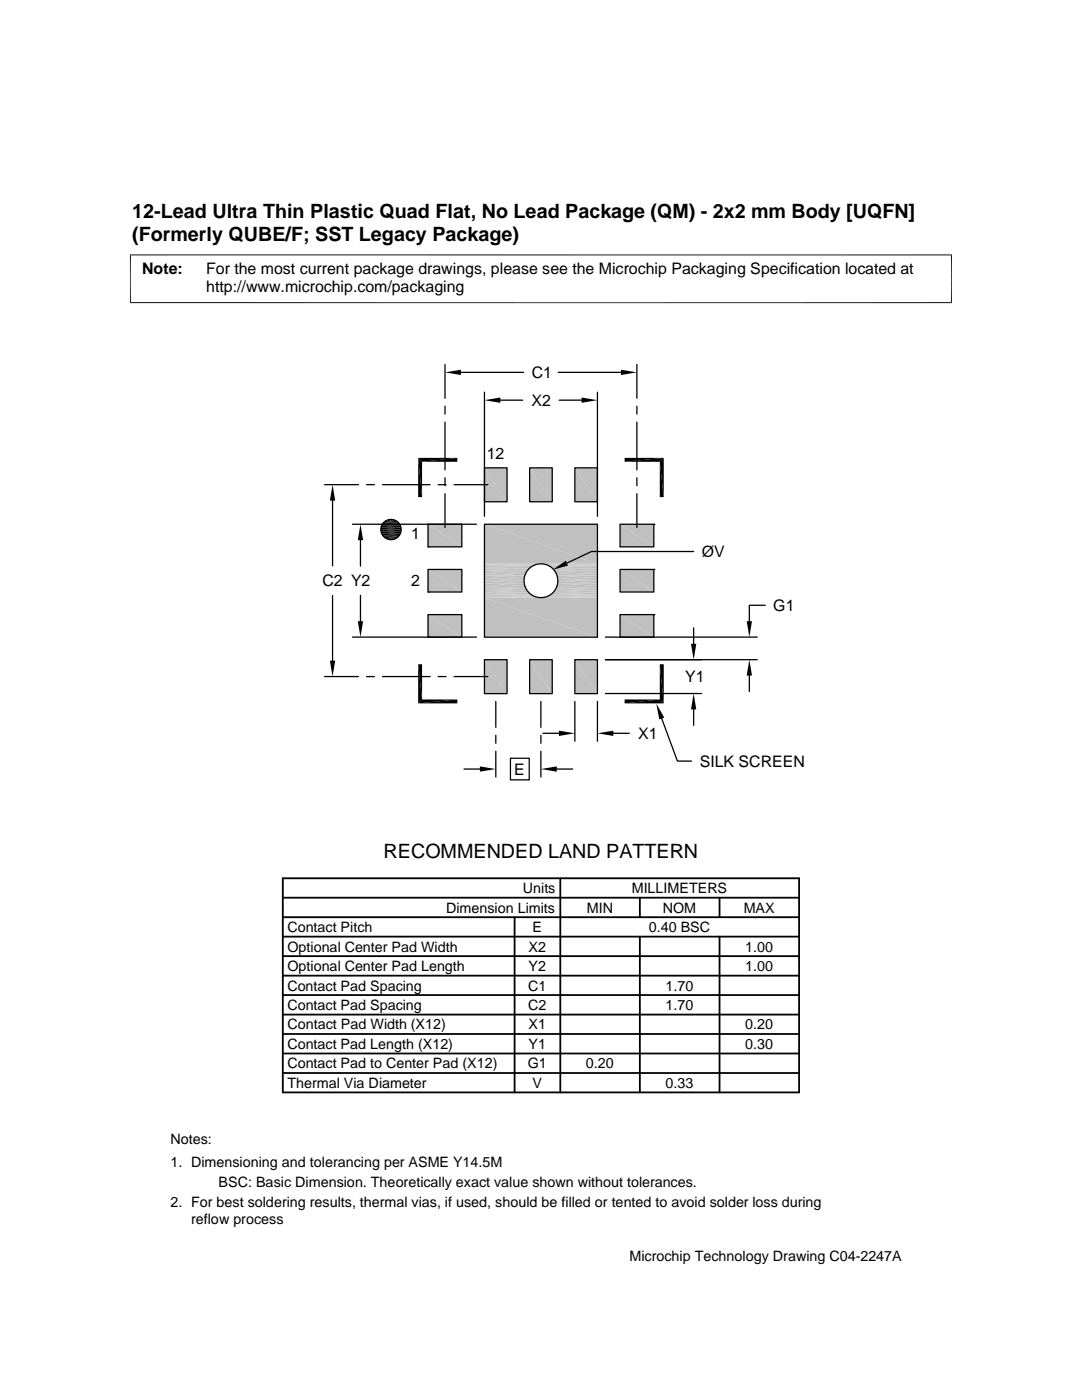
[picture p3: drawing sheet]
<svg xmlns="http://www.w3.org/2000/svg" width="216mm" height="279mm" viewBox="0 0 216 279" stroke-linecap="round" stroke-linejoin="round" font-family="sans-serif">
<g fill="#c0c0c0">
<path d="M114.7 93.4l4.5 6.7h-4.5z"/>
<path d="M114.7 93.4h4.5v6.7z"/>
<path d="M105.7 93.4l4.5 6.7h-4.5z"/>
<path d="M105.7 93.4h4.5v6.7z"/>
<path d="M96.7 93.4l4.5 6.7h-4.5z"/>
<path d="M96.7 93.4h4.5v6.7z"/>
<path d="M123.7 104.6l6.8 4.5h-6.8z"/>
<path d="M123.7 104.6h6.8v4.5z"/>
<path d="M85.4 104.6l6.8 4.5h-6.8z"/>
<path d="M85.4 104.6h6.8v4.5z"/>
<path d="M123.7 113.6l6.8 4.6h-6.8z"/>
<path d="M123.7 113.6h6.8v4.6z"/>
<path d="M85.4 113.6l6.8 4.6h-6.8z"/>
<path d="M85.4 113.6h6.8v4.6z"/>
<path d="M123.7 122.7l6.8 4.5h-6.8z"/>
<path d="M123.7 122.7h6.8v4.5z"/>
<path d="M85.4 122.7l6.8 4.5h-6.8z"/>
<path d="M85.4 122.7h6.8v4.5z"/>
<path d="M114.7 131.7l4.5 6.7h-4.5z"/>
<path d="M114.7 131.7h4.5v6.7z"/>
<path d="M105.7 131.7l4.5 6.7h-4.5z"/>
<path d="M105.7 131.7h4.5v6.7z"/>
<path d="M96.7 131.7l4.5 6.7h-4.5z"/>
<path d="M96.7 131.7h4.5v6.7z"/>
<path d="M96.7 104.6l22.5 7.9h-22.5z"/>
<path d="M96.7 104.6h22.5v7.9z"/>
</g>
<path d="M96.7 112.5h22.5M96.7 112.6h10.7M96.7 112.8h10.2M108.5 112.6h10.7M109 112.8h10.2" fill="none" stroke="#c0c0c0" stroke-width=".2"/>
<path d="M96.7 113h9.7M109.5 113h9.7" fill="none" stroke="#c0c0c0" stroke-width=".28"/>
<path d="M96.7 113.3h9.3M109.9 113.3h9.3" fill="none" stroke="#c0c0c0" stroke-width=".36"/>
<path d="M96.7 113.7h8.9M110.3 113.7h8.9" fill="none" stroke="#c0c0c0" stroke-width=".4"/>
<path d="M96.7 114.1h8.5M110.7 114.1h8.5" fill="none" stroke="#c0c0c0" stroke-width=".44"/>
<g fill="#c0c0c0">
<path d="M111 114.4l8.2 .5h-8.1z"/>
<path d="M111 114.4h8.2v.5z"/>
<path d="M96.7 114.4l8 .5h-8z"/>
<path d="M96.7 114.4h8.2l-.2 .5z"/>
<path d="M111.1 114.9l8.1 .5h-7.9z"/>
<path d="M111.1 114.9h8.1v.5z"/>
<path d="M96.7 114.9l7.9 .5h-7.9z"/>
<path d="M96.7 114.9h8l-.1 .5z"/>
<path d="M111.3 115.4l7.9 .5h-7.9z"/>
<path d="M111.3 115.4h7.9v.5z"/>
<path d="M96.7 115.4l7.9 .5h-7.9z"/>
<path d="M96.7 115.4h7.9v.5z"/>
<path d="M111.3 115.9l7.9 .5h-7.9z"/>
<path d="M111.3 115.9h7.9v.5z"/>
<path d="M96.7 115.9l7.9 .5h-7.9z"/>
<path d="M96.7 115.9h7.9v.5z"/>
<path d="M111.3 116.4l7.9 .5h-8.1z"/>
<path d="M111.3 116.4h7.9v.5z"/>
<path d="M96.7 116.4l8 .5h-8z"/>
<path d="M96.7 116.4h7.9l.1 .5z"/>
<path d="M111.1 116.9l8.1 .5h-8.2z"/>
<path d="M111.1 116.9h8.1v.5z"/>
<path d="M96.7 116.9l8.2 .5h-8.2z"/>
<path d="M96.7 116.9h8l.2 .5z"/>
</g>
<path d="M96.7 117.7h8.5M110.7 117.7h8.5" fill="none" stroke="#c0c0c0" stroke-width=".44"/>
<path d="M96.7 118.1h8.9M110.3 118.1h8.9" fill="none" stroke="#c0c0c0" stroke-width=".4"/>
<path d="M96.7 118.5h9.3M109.9 118.5h9.3" fill="none" stroke="#c0c0c0" stroke-width=".36"/>
<path d="M96.7 118.8h9.7M109.5 118.8h9.7" fill="none" stroke="#c0c0c0" stroke-width=".28"/>
<path d="M96.7 119h10.2M96.7 119.2h10.7M96.7 119.3h22.5M108.5 119.2h10.7M109 119h10.2" fill="none" stroke="#c0c0c0" stroke-width=".2"/>
<g fill="#c0c0c0">
<path d="M96.7 119.3l22.5 7.9h-22.5z"/>
<path d="M96.7 119.3h22.5v7.9z"/>
</g>
<g fill="none" stroke="#000" stroke-width=".25">
<path d="M88.8 72.7v6.8M92 74.3h12.5M96.7 78.3v24.7M99.8 79.9h4.5M111.4 74.3h12.5M111.6 79.9h4.4M119.2 78.3v24.7M127.1 72.7v6.8M64.8 96.7h6.7M66.4 99.9v13M73.1 96.7h1.6M76.3 96.7h9.5"/>
<path d="M87.4 96.7h1.6M88.8 81.1v1.6M88.8 84.2v9.6M88.8 95.4v1.5M88.8 98.5v6.8M90.6 96.7h6.7M96.7 93.4h4.5v6.7h-4.5zM105.7 93.4h4.5v6.7h-4.5zM114.7 93.4h4.5v6.7h-4.5zM127.1 81.1v1.6M127.1 84.2v9.6M127.1 95.4v1.5"/>
<path d="M127.1 98.5v6.8M66.4 118.9v12.9M70.3 104.6h24.8M71.9 107.8v5.2M71.9 118.8v5.2M76.6 104.1h2.9M85.4 113.6h6.8v4.6h-6.8zM85.4 118.2h.1M85.4 104.6h6.8v4.5h-6.8zM85.4 109.1h.1M96.7 104.6h22.5v22.6h-22.5zM123.7 104.6h6.8v4.5h-6.8z"/>
<path d="M123.7 113.6h6.8v4.6h-6.8zM130.5 104.6h.1M130.5 113.6h.1M138.4 110.1h-20.4l-4.9 2.3M64.8 135h6.7M70.3 127.1h24.8M73.1 135h1.6M76.3 135h9.5M85.4 122.7h6.8v4.5h-6.8zM85.4 127.2h.1M87.4 135h1.6M90.6 135h6.7"/>
<path d="M96.7 131.7h4.5v6.7h-4.5zM98.9 140v5.2M105.7 131.7h4.5v6.7h-4.5zM107.9 140v5.2M114.7 131.7h4.5v6.7h-4.5zM114.7 140v7.9M119.2 140v7.9M120.8 138.4h19.2M120.8 131.7h30.3M120.8 127.1h30.3M123.7 122.7h6.8v4.5h-6.8zM130.5 122.7h.1"/>
<path d="M138.4 125.3v3.2M149.5 134.8v3.2M152.7 120.8h-3.2v3.2M92.6 153.5h3.2M98.9 146.7v1.6M98.9 149.9v5.2M101.9 151.3h3.7v4.3h-3.7zM107.9 146.7v1.6M107.9 149.9v5.2M108.4 146.3h3.1M111.1 153.5h3.2M122.4 146.3h3.2"/>
<path d="M132 143.4l3.2 8.5h2.8M138.4 141.6v3.2"/>
<circle cx="78" cy="105.7" r="2.03"/>
<circle cx="107.9" cy="115.9" r="3.4"/>
</g>
<g fill="none" stroke="#000" stroke-width=".36">
<path d="M76.1 104.7h3.8M76.1 106.6h3.8M56.4 179.2h103M56.4 175.3h103v42.7h-103zM111.8 175.3v42.7M127.7 179.2v3.8M143.6 179.2v3.8M56.4 183h103M56.4 190.8h103M56.4 186.9h103M56.4 194.7h103M56.4 198.6h103"/>
<path d="M102.7 183v35M127.7 186.9v31.1M143.6 186.9v31.1M56.4 202.5h103M56.4 206.4h103M56.4 214.1h103M56.4 210.2h103"/>
</g>
<g fill="#000">
<path d="M88.8 74.3l3.2-.5v1zM96.7 79.9l3.1-.6v1.1zM116 79.3l3.2 .6-3.2 .5zM123.9 73.8l3.2 .5-3.2 .5zM66.4 96.7l.5 3.2h-1.1zM83.4 91.4l.8 7.8h-.8zM83.4 91.4h7.8l-7 .8zM83.4 91.4l.8 .8v7zM84.2 92.2l7-.8v.8zM124.6 91.4h7.8l-7.8 .8zM124.6 92.2l7.8-.8-.7 .8zM131.7 92.2l.7 7h-.7z"/>
<path d="M131.7 92.2l.7-.8v7.8zM71.9 104.6l.6 3.2h-1.1zM76.9 107.4l1.9 .1h-1.6zM77.2 103.8h1.6l.3 .2zM77.2 107.5l1.2 .2zM77.2 107.5h1.6l-.4 .2zM77.2 103.8l.4-.1 1.2 .1zM77.6 103.7l1.2 .1zM77.6 107.7h.8zM77.6 103.7h.8zM110.3 113.7l2.6-1.8 .4 1zM65.8 131.8h1.1l-.5 3.2z"/>
<path d="M71.4 124h1.1l-.6 3.1zM83.4 132.6h.8v7zM84.2 139.6h7l-7.8 .8zM131.7 132.6l.7 7.8-.7-.8zM124.6 139.6h7.1l-7.1 .8zM131.7 132.6h.7v7.8zM137.9 128.5h1l-.5 3.2zM149.5 131.7l.6 3.1h-1.1zM149 124h1.1l-.6 3.1zM83.4 132.6l.8 7-.8 .8zM83.4 140.4l7.8-.8v.8zM95.8 153l3.1 .5-3.1 .5z"/>
<path d="M107.9 153.5l3.2-.5v1zM111.5 145.8l3.2 .5-3.2 .6zM119.2 146.3l3.2-.5v1.1zM131 140.4l1.5 2.8-.9 .4zM124.6 140.4l7.1-.8 .7 .8zM138.4 138.4l.5 3.2h-1z"/>
</g>
<path d="M26 50.8v9.7M189.9 50.8v9.7M189.9 50.9h-164M25.9 60.4h164M76.9 107.5h2.2M76.9 103.9h2.2" fill="none" stroke="#000" stroke-width=".2"/>
<path d="M76.3 104.4h3.4" fill="none" stroke="#000" stroke-width=".3"/>
<path d="M76 105.9h4.1M76 106.3h4M76 105.1h4" fill="none" stroke="#000" stroke-width=".38"/>
<path d="M76 105.5h4.1" fill="none" stroke="#000" stroke-width=".4"/>
<path d="M76.3 107h3.4" fill="none" stroke="#000" stroke-width=".32"/>
<path d="M76.6 107.2h2.9" fill="none" stroke="#000" stroke-width=".23"/>
<g font-size="3.9">
<text x="26.4" y="43.5">12-Lead Ultra Thin Plastic Quad Flat, No Lead Package (QM) - 2x2 mm Body [UQFN]</text>
<text x="26.4" y="48">(Formerly QUBE/F; SST Legacy Package)</text>
<text x="76.5" y="171.1">RECOMMENDED LAND PATTERN</text>
</g>
<g font-size="3.2">
<text x="28.4" y="54.6">Note:</text>
<text x="41.1" y="54.6">For the most current package drawings, please see the Microchip Packaging Specification located at</text>
<text x="41.1" y="58.3">http://www.microchip.com/packaging</text>
<text x="106.1" y="75.4">C1</text>
<text x="106.1" y="81">X2</text>
<text x="97.1" y="91.6">12</text>
<text x="82" y="107.6">1</text>
<text x="140.1" y="111.3">ØV</text>
<text x="64.3" y="117">C2 Y2</text>
<text x="82" y="116.9">2</text>
<text x="154.3" y="121.9">G1</text>
<text x="136.7" y="136.2">Y1</text>
<text x="127.3" y="147.5">X1</text>
<text x="102.6" y="154.6">E</text>
<text x="139.6" y="153.1">SILK SCREEN</text>
</g>
<g font-size="2.9">
<text x="104.3" y="178.2">Units</text>
<text x="126" y="178.2">MILLIMETERS</text>
<text x="89" y="182.1">Dimension Limits</text>
<text x="117.1" y="182.1">MIN</text>
<text x="132.3" y="182.1">NOM</text>
<text x="148.4" y="182.1">MAX</text>
<text x="57.3" y="189.9">Optional Center Pad Width</text>
<text x="57.3" y="186">Contact Pitch</text>
<text x="105.5" y="189.9">X2</text>
<text x="106.3" y="186">E</text>
<text x="129.5" y="186">0.40 BSC</text>
<text x="148.7" y="189.9">1.00</text>
<text x="57.3" y="197.7">Contact Pad Spacing</text>
<text x="57.3" y="193.8">Optional Center Pad Length</text>
<text x="105.4" y="197.7">C1</text>
<text x="105.5" y="193.8">Y2</text>
<text x="132.8" y="197.7">1.70</text>
<text x="148.7" y="193.8">1.00</text>
<text x="57.3" y="201.6">Contact Pad Spacing</text>
<text x="105.4" y="201.6">C2</text>
<text x="132.8" y="201.6">1.70</text>
<text x="57.3" y="209.3">Contact Pad Length (X12)</text>
<text x="57.3" y="205.4">Contact Pad Width (X12)</text>
<text x="105.5" y="209.3">Y1</text>
<text x="105.5" y="205.4">X1</text>
<text x="148.7" y="209.3">0.30</text>
<text x="148.7" y="205.4">0.20</text>
<text x="57.3" y="213.2">Contact Pad to Center Pad (X12)</text>
<text x="105.3" y="213.2">G1</text>
<text x="116.9" y="213.2">0.20</text>
<text x="57.3" y="217.1">Thermal Via Diameter</text>
<text x="106.3" y="217.1">V</text>
<text x="132.8" y="217.1">0.33</text>
<text x="34" y="228.3">Notes:</text>
<text x="34" y="232.9">1. Dimensioning and tolerancing per ASME Y14.5M</text>
<text x="43.6" y="236.9">BSC: Basic Dimension. Theoretically exact value shown without tolerances.</text>
<text x="34" y="241">2. For best soldering results, thermal vias, if used, should be filled or tented to avoid solder loss during</text>
<text x="38.1" y="244.3">reflow process</text>
<text x="125.6" y="251.7">Microchip Technology Drawing C04-2247A</text>
</g>
</svg>
